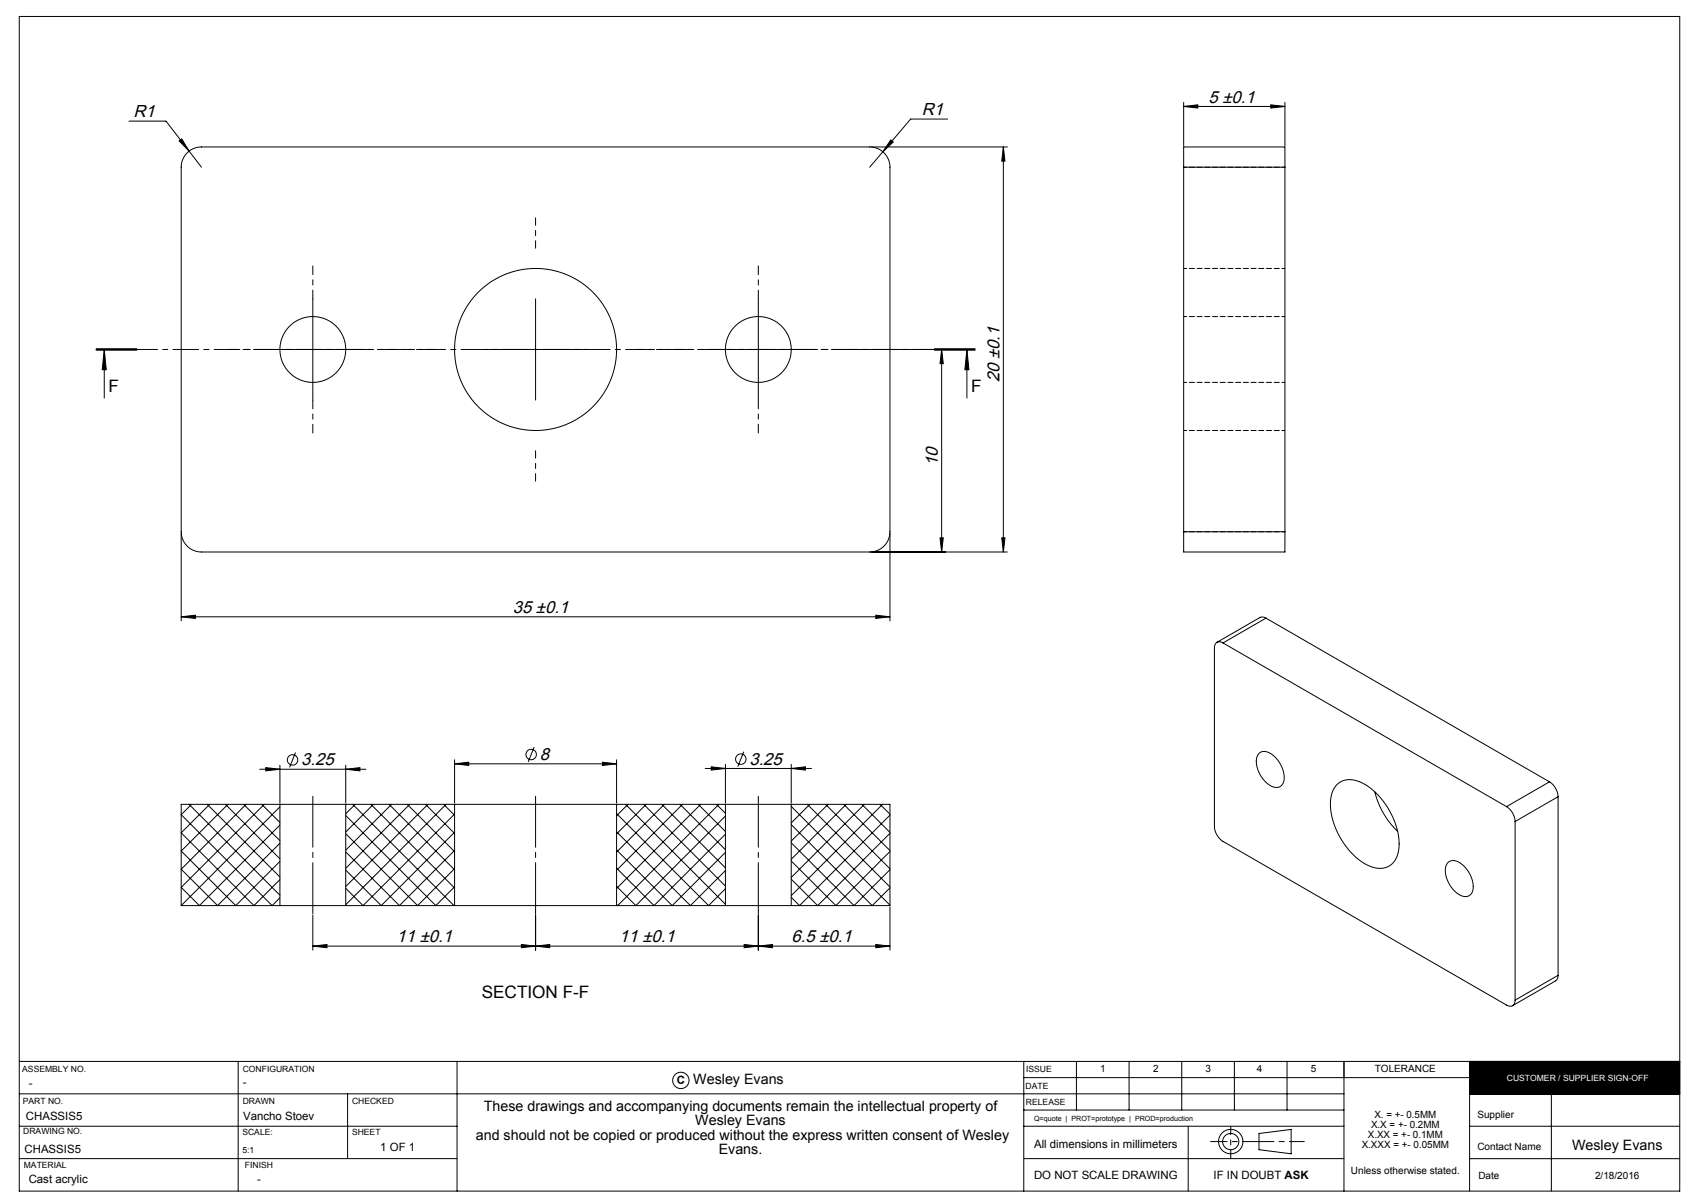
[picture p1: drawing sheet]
<svg xmlns="http://www.w3.org/2000/svg" width="420mm" height="297mm" viewBox="0 0 420 297" stroke-linecap="round" stroke-linejoin="round" font-family="sans-serif">
<g fill="none" stroke="#000" stroke-width=".25">
<path d="M4.8 4.1h410v290h-410zM31.8 29.9h9.2l8.7 11.4M44.2 34.8l.7-.5 1.8 3zM46.1 37.8a5 5 0 0 1 3.6-1.5h165a5 5 0 0 1 5 5v90a5 5 0 0 1-5 5h-165a5 5 0 0 1-5-5v-90a5 5 0 0 1 1.4-3.5zM215 36.3h33.7M219.9 34.5l.7 .6-2.6 2.4zM234 29.4h-9.1l-10.2 11.9M247.7 36.3v100M247.7 36.3l.4 3.5h-.8zM292.3 26.3l3.5-.4v.8zM292.3 25.3v10.7M292.3 26.3h25"/>
<path d="M313.8 25.9l3.5 .4-3.5 .4zM317.3 25.3v10.7M292.3 41.3v-5h25v5M292.3 41.3v90M292.3 41.3h25M317.3 41.3v90M77.2 73.8v25M132.2 73.8v25M187.2 73.8v25M23.7 86.5h10zM23.7 86.3h10M23.7 86.1h10"/>
<path d="M25.7 86.3l.5 5h-1zM25.7 86.3v12M64.7 86.3h25M119.7 86.3h25M174.7 86.3h25M208.2 86.3h32.5M230.7 86.1h10M230.7 86.5h10M232.5 86.3l.4 3.5h-.8zM232.5 86.3v50M238.7 86.3l.5 5h-1zM238.7 86.3v12"/>
<path d="M44.7 131.6v21.7M215 136.3h33.7M219.7 131.6v21.7M232.1 132.8h.8l-.4 3.5zM247.3 132.8h.8l-.4 3.5zM292.3 131.3v5h25v-5M292.3 131.3h25M44.7 152.3l3.5-.4v.8zM44.7 152.3h175M216.2 151.9l3.5 .4-3.5 .4zM302 158.7l-.6-.2a1.24 1.24 0 0 0-1.5 1.5v44.2l.3 1.3 .8 1.4 1 .8 70.5 40.7a1.24 1.24 0 0 0 1.6-1.5M302 158.7l70 40.4"/>
<path d="M312.6 152.6l-.9-.3-.6 .1-10.6 6.2M312.6 152.6l-10.6 6.1M312.6 152.6l70 40.4M46.7 198.6l22.4 22.4M47.3 198.6l-2.6 2.5 22.5 22.5 1.9-1.9M51.2 198.6l17.9 17.9M51.8 198.6l-7.1 7 18 18 6.4-6.4M55.7 198.6l13.4 13.4M56.3 198.6l-11.6 11.5 13.5 13.5 10.9-10.9M60.2 198.6l8.9 8.9M60.8 198.6l-16.1 16 9 9 15.4-15.4M64.1 189.9h26.3"/>
<path d="M64.6 198.6l4.5 4.5M65.3 198.6l-20.6 20.5 4.5 4.5 19.9-19.9M65.6 189.5l3.5 .4-3.5 .4zM69.1 198.6h16.3M69.1 198.6v25M69.1 198.6h-24.4v25M69.1 188.9v9.4M69.1 199.2l-24.4 24.4M73 185.8l-1.5 3.7M85.4 198.6v25M85.4 198.6h26.8M85.4 189.9l3.5-.4v.8z"/>
<path d="M85.4 188.9v9.4M87.1 198.6l25 25 .1-.2M87.7 198.6l-2.3 2.3M91.6 198.6l20.6 20.6M92.2 198.6l-6.8 6.8M96.1 198.6l16.1 16.1M96.7 198.6l-11.3 11.3M100.6 198.6l11.6 11.7M101.2 198.6l-15.8 15.8M105.1 198.6l7.1 7.2M105.7 198.6l-20.3 20.3M109.5 198.6l2.7 2.7"/>
<path d="M110.2 198.6l-24.8 24.8M112.2 198.6h40M112.2 198.6v25M112.2 188.6l3.5-.4v.8zM112.2 187.6v10.7M112.2 188.6h40M131.9 184.4l-1.5 3.7M148.7 188.2l3.5 .4-3.5 .4zM152.2 198.6v25M152.2 198.6h26.9M152.2 187.6v10.7M154.4 198.6l24.7 24.6"/>
<path d="M155.1 198.6l-2.9 2.8M158.9 198.6l20.2 20.2M159.5 198.6l-7.3 7.3M163.4 198.6l15.7 15.7M164 198.6l-11.8 11.8M167.9 198.6l11.2 11.2M168.5 198.6l-16.3 16.3M172.4 198.6l6.7 6.7M173 198.6l-20.8 20.8M174.1 189.7h26.3M175.6 189.3l3.5 .4-3.5 .4zM176.9 198.6l2.2 2.2"/>
<path d="M177.5 198.6l-25 25-.3-.3M179.1 198.6h16.3M179.1 198.6v25M179.1 188.7v9.6M183.6 185.6l-1.4 3.7M195.4 198.6h24.3v25h-24.3M195.4 198.6v25M195.4 189.7l3.5-.4v.8zM195.4 188.7v9.6M195.4 199.1l24.3 24.4M195.5 198.6l-.1 .1M199.3 198.6l20.4 20.4"/>
<path d="M200 198.6l-4.6 4.6M203.8 198.6l15.9 15.9M204.4 198.6l-9 9.1M208.3 198.6l11.4 11.4M208.9 198.6l-13.5 13.5M212.8 198.6l6.9 6.9M213.4 198.6l-18 18M217.3 198.6l2.4 2.4M217.9 198.6l-22.5 22.5M310.8 186l1.1-.5 1.3 .3 1.4 .9 1.3 1.5 .8 1.7 .4 1.8-.2 1.5-.8 .9-1 .3-1.3-.4-1.3-.9-1.1-1.4-.8-1.5-.4-1.7 .1-1.4zM330.1 193.7a5.5 5.5 0 0 1 6.9-.1l2.8 2.2 2.5 3.1 1.9 3.6 1.1 3.7a7.4 7.4 0 0 1-2 7.4 6.1 6.1 0 0 1-7-.8l-2.6-2.2-2.4-3.2-1.7-3.3-.9-3.4a8 8 0 0 1 1.4-7zM339.5 195.5l.9 2.8 1.2 2.5 1.6 2.3 1.9 2.1"/>
<path d="M372 199.1l.8 .7 .7 1 .4 1 .2 1M382.6 193l.8 .7 .7 1 .4 .9 .2 1.1M382.6 193l-10.6 6.1M384.7 196.7l-10.6 6.1M384.7 196.7v44.1M85.4 205.8l17.7 17.8 9.1-9.2M85.4 201.3l22.2 22.3 4.6-4.7M112.2 201l-22.6 22.6-4.2-4.3M112.2 205.5l-18.1 18.1-8.7-8.8M112.2 210l-13.6 13.6-13.2-13.3M152.2 209.8l13.8 13.8 13.1-13.2M152.2 205.4l18.3 18.2 8.6-8.7"/>
<path d="M152.2 200.9l22.8 22.7 4.1-4.2M179.1 201.5l-22.1 22.1-4.8-4.8M179.1 205.9l-17.6 17.7-9.3-9.3M195.4 208.1l15.5 15.5 8.8-8.9M195.4 203.6l20 20 4.3-4.4M219.7 201.2l-22.3 22.4-2-2.1M219.7 205.7l-17.8 17.9-6.5-6.6M219.7 210.2l-13.3 13.4-11-11M357.5 213l1.1-.5 1.3 .2 1.4 1 1.3 1.5 .8 1.8 .4 1.8-.2 1.3-.8 1-1 .3-1.3-.4-1.3-1-1.1-1.4-.8-1.5-.4-1.6 .1-1.5zM374.1 202.8v44.1M44.7 223.6h24.4M69.1 223.6h16.3"/>
<path d="M77.2 233.6l3.5-.4v.8zM77.2 225.9v8.7M77.2 233.6h142.5M85.4 223.6h26.8M112.2 223.6h40M128.7 233.2l3.5 .4-3.5 .4zM132.2 233.6l3.5-.4v.8zM132.2 225.9v8.7M152.2 223.6h26.9M179.1 223.6h16.3M183.7 233.2l3.5 .4-3.5 .4zM187.2 233.6l3.5-.4v.8z"/>
<path d="M187.2 225.9v8.7M216.2 233.2l3.5 .4-3.5 .4zM219.7 223.9v10.7M384.7 240.8l-.2 .9-.4 .4-10.6 6.2M384.7 240.8l-10.6 6.1M4.8 270h327M4.8 278h108.1M4.8 262h410M58.8 262v32.1M85.8 270v16M112.9 262v32.1M252.8 278h79"/>
<path d="M252.8 262v32.1M252.8 274h79M252.8 266h110.1M265.8 262v12M278.8 262v12M291.8 262v12M293.4 278v16.1M304.8 262v12M310.9 279.8l7.9-1v6.1l-7.9-1.1zM317.8 262v12M331.8 262v32.1M362.9 270.1h51.9"/>
<path d="M362.9 278.1h51.9M362.9 262v32.1M383.1 270.1v24M4.8 286h108.1M252.8 286h79M362.9 286.1h51.9"/>
<circle cx="77.2" cy="86.3" r="8.1"/>
<circle cx="132.2" cy="86.3" r="20"/>
<circle cx="187.2" cy="86.3" r="8.1"/>
<circle cx="72.2" cy="187.6" r="1.29"/>
<circle cx="131.2" cy="186.3" r="1.29"/>
<circle cx="182.9" cy="187.4" r="1.29"/>
<circle cx="168.1" cy="266.7" r="2.02"/>
<circle cx="303.9" cy="281.8" r="3"/>
<circle cx="303.9" cy="281.8" r="2"/>
</g>
<path d="M310.9 281.8h-12" fill="none" stroke="#000" stroke-width=".25" stroke-dasharray="15.2 1.3 1.3 1.3" stroke-dashoffset="11.2"/>
<path d="M310.9 281.8h11.1" fill="none" stroke="#000" stroke-width=".25" stroke-dasharray="15.2 1.3 1.3 1.3" stroke-dashoffset="11.6"/>
<path d="M77.2 73.8v-8.1M187.2 73.8v-8.1M64.7 86.3h-8.1M77.2 98.8v8.1M89.7 86.3h8.2M174.7 86.3h-8.1M187.2 98.8v8.1M199.7 86.3h8.2M303.9 278v8" fill="none" stroke="#000" stroke-width=".25" stroke-dasharray="15.2 1.3 1.3 1.3" stroke-dashoffset="13.1"/>
<path d="M362.9 262h51.9v8.4h-51.9z" fill-rule="evenodd" fill="#000"/>
<path d="M132.2 61.3v-7.5M107.2 86.3h-7.5M157.2 86.3h7.5M132.2 111.3v7.5" fill="none" stroke="#000" stroke-width=".25" stroke-dasharray="15.2 1.3 1.3 1.3" stroke-dashoffset="13.4"/>
<path d="M240.7 86.3h-217" fill="none" stroke="#000" stroke-width=".25" stroke-dasharray="6.3 1.3 1.3 1.3" stroke-dashoffset="1.4"/>
<path d="M77.2 225.6v-29M132.2 225.6v-29M187.2 225.6v-29" fill="none" stroke="#000" stroke-width=".25" stroke-dasharray="15.2 1.3 1.3 1.3" stroke-dashoffset="2.6"/>
<g fill="#000">
<path d="M232.5 86.3l.4 3.5h-.8zM232.1 132.8h.8l-.4 3.5zM247.7 36.3l.4 3.5h-.8zM247.3 132.8h.8l-.4 3.5z"/>
<path d="M238.7 86.3l.5 5h-1zM25.7 86.3l.5 5h-1z"/>
<path d="M44.7 152.3l3.5-.4v.8zM216.2 151.9l3.5 .4-3.5 .4zM44.2 34.8l2.5 2.5-1.8-3zM219.9 34.5l-1.9 3 2.6-2.4zM292.3 26.3l3.5-.4v.8zM313.8 25.9l3.5 .4-3.5 .4z"/>
<path d="M85.4 189.9l3.5-.4v.8zM65.6 189.5l3.5 .4-3.5 .4zM216.2 233.2l3.5 .4-3.5 .4zM187.2 233.6l3.5-.4v.8zM183.7 233.2l3.5 .4-3.5 .4zM132.2 233.6l3.5-.4v.8zM128.7 233.2l3.5 .4-3.5 .4zM77.2 233.6l3.5-.4v.8z"/>
<path d="M112.2 188.6l3.5-.4v.8zM148.7 188.2l3.5 .4-3.5 .4zM175.6 189.3l3.5 .4-3.5 .4zM195.4 189.7l3.5-.4v.8z"/>
</g>
<path d="M292.3 41.3h25M317.3 78.2h-25M317.3 66.3h-25M292.3 94.4h25M292.3 106.3h25M317.3 131.3h-25" fill="none" stroke="#000" stroke-width=".25" stroke-dasharray="1.3 .6" stroke-dashoffset=".5"/>
<g font-size="4.3">
<text x="33" y="29">R1</text>
<text x="227.6" y="28.5">R1</text>
<text x="298.4" y="25.4">5 ±0.1</text>
<text x="246.8" y="94.4" transform="rotate(-90 246.8 94.4)">20 ±0.1</text>
<text x="231.6" y="115.1" transform="rotate(-90 231.6 115.1)">10</text>
<text x="126.6" y="151.4">35 ±0.1</text>
<text x="74.4" y="189">3.25</text>
<text x="133.3" y="187.6">8</text>
<text x="185" y="188.8">3.25</text>
<text x="97.9" y="232.7">11 ±0.1</text>
<text x="152.9" y="232.7">11 ±0.1</text>
<text x="195.4" y="232.7">6.5 ±0.1</text>
</g>
<g font-size="4.2">
<text x="26.8" y="96.8">F</text>
<text x="239.8" y="96.8">F</text>
<text x="119" y="246.4">SECTION F-F</text>
</g>
<g font-size="3.5">
<text x="171.2" y="267.7">Wesley Evans</text>
<text x="119.4" y="274.3">These drawings and accompanying documents remain the intellectual property of</text>
<text x="117.5" y="281.4">and should not be copied or produced without the express written consent of Wesley</text>
<text x="171.7" y="277.9">Wesley Evans</text>
<text x="177.5" y="284.9">Evans.</text>
<text x="388.2" y="283.9">Wesley Evans</text>
</g>
<g font-size="2.8">
<text x="7.1" y="268.3">-</text>
<text x="60" y="268.1">-</text>
<text x="167.1" y="267.6">C</text>
<text x="6.4" y="276.5">CHASSIS5</text>
<text x="60" y="276.5">Vancho Stoev</text>
<text x="6.1" y="284.5">CHASSIS5</text>
<text x="93.9" y="284.1">1 OF 1</text>
<text x="255.3" y="283.4">All dimensions in millimeters</text>
<text x="7.1" y="292.2">Cast acrylic</text>
<text x="63.5" y="292.2">-</text>
<text x="255.3" y="291.1">DO NOT SCALE DRAWING</text>
<text x="299.6" y="291.1">IF IN DOUBT ASK</text>
</g>
<g font-size="2.5">
<text x="271.6" y="264.8">1</text>
<text x="284.7" y="264.8">2</text>
<text x="297.6" y="264.8">3</text>
<text x="310.3" y="264.8">4</text>
<text x="323.7" y="264.8">5</text>
<text x="339.5" y="264.8">TOLERANCE</text>
<text x="339.4" y="276">X. = +- 0.5MM</text>
<text x="364.8" y="276">Supplier</text>
<text x="337.7" y="280.9">X.XX = +- 0.1MM</text>
<text x="338.5" y="278.4">X.X = +- 0.2MM</text>
<text x="336.2" y="283.4">X.XXX = +- 0.05MM</text>
<text x="364.8" y="283.9">Contact Name</text>
<text x="333.6" y="290">Unless otherwise stated.</text>
<text x="365" y="291.1">Date</text>
<text x="393.8" y="291.1">2/18/2016</text>
</g>
<g font-size="2.1">
<text x="5.5" y="264.6">ASSEMBLY NO.</text>
<text x="59.9" y="264.6">CONFIGURATION</text>
<text x="253.3" y="268.8">DATE</text>
<text x="253.4" y="264.8">ISSUE</text>
<text x="5.6" y="272.5">PART NO.</text>
<text x="59.9" y="272.6">DRAWN</text>
<text x="86.9" y="272.6">CHECKED</text>
<text x="253.3" y="272.8">RELEASE</text>
<text x="5.7" y="280.1">DRAWING NO.</text>
<text x="59.9" y="280.3">SCALE:</text>
<text x="86.9" y="280.3">SHEET</text>
<text x="59.9" y="284.5">5:1</text>
<text x="5.9" y="288.5">MATERIAL</text>
<text x="60.5" y="288.5">FINISH</text>
</g>
<text font-size="2.1" fill="#fff" x="372.1" y="266.9">CUSTOMER / SUPPLIER SIGN-OFF</text>
<text font-size="1.8" x="255.3" y="276.6">Q=quote | PROT=prototype | PROD=production</text>
</svg>
